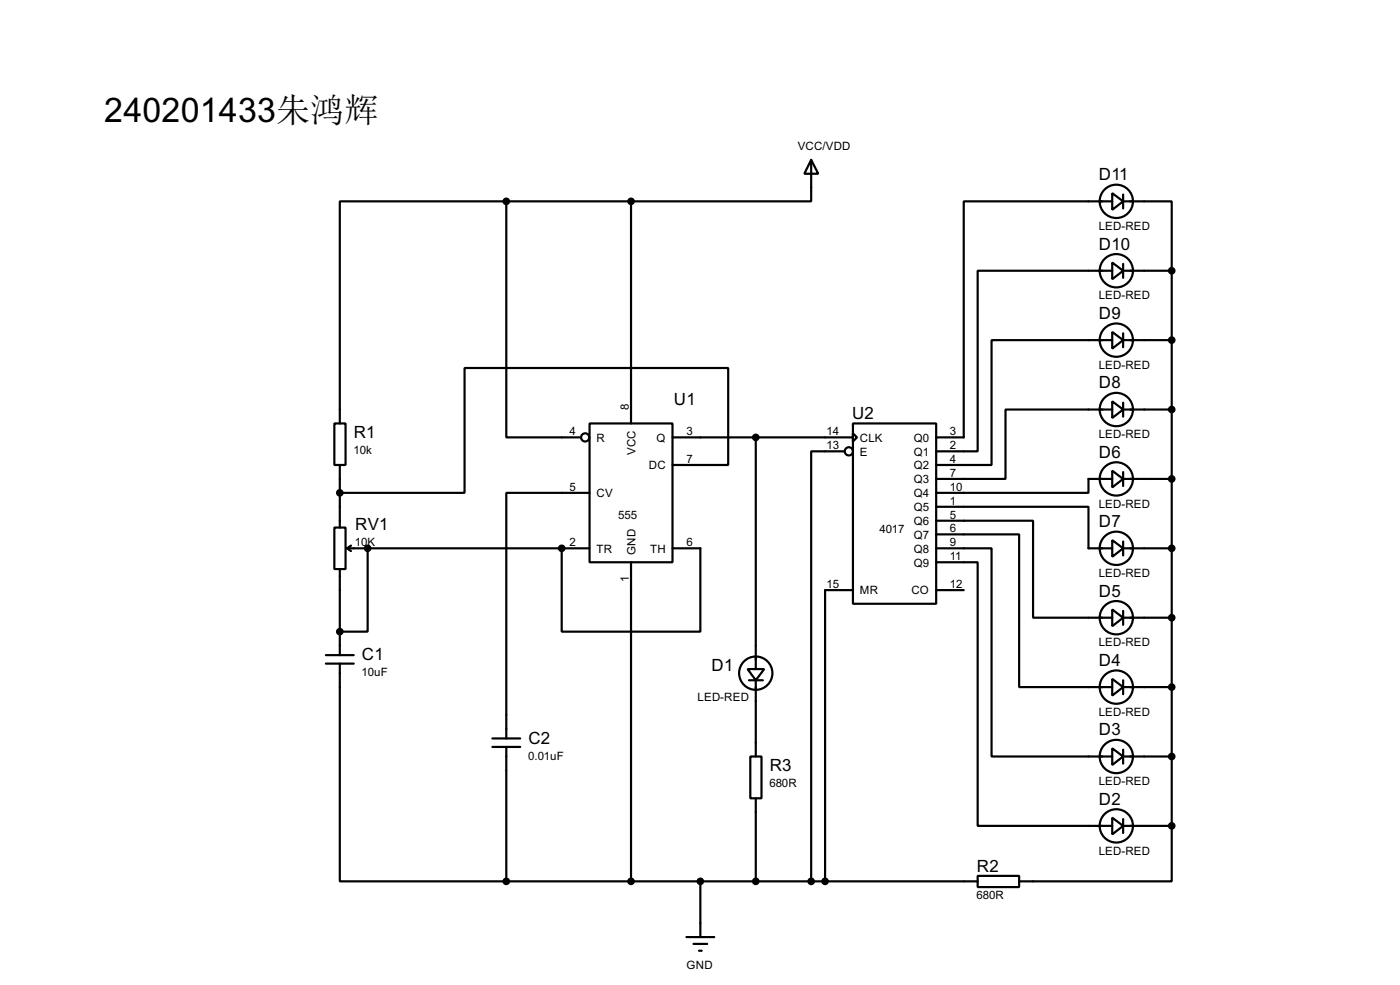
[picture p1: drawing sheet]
<svg xmlns="http://www.w3.org/2000/svg" width="256mm" height="180mm" viewBox="0 0 256 180" stroke-linecap="round" stroke-linejoin="round" font-family="sans-serif">
<g fill="none" stroke="#000" stroke-width=".4">
<path d="M92.8 36.9h-30.5v40.6M92.8 36.9v43.2h13.7M92.8 36.9h22.8M115.6 36.9v40.6M148.6 29.3l1.3 2.5h-2.5zM148.6 29.3v7.6h-33M203.8 35.4l2 1.5-2 1.5zM203.8 36.9h-27.2v43.2h-5.1M205.8 36.9h8.9v12.7M205.8 35.6v2.6M203.8 48.1l2 1.5-2 1.5zM203.8 49.6h-24.7v33h-7.6"/>
<path d="M205.8 49.6h8.9M205.8 48.3v2.6M214.7 49.6v101.6M61.3 77.5h2v7.6h-2zM108 77.5h15.2v25.4h-15.2zM156.3 77.5h15.2v33h-15.2zM156.3 79.3l.7 .8-.7 .7zM203.8 73.5l2 1.5-2 1.5zM203.8 60.8l2 1.5-2 1.5zM203.8 75h-19.6v12.7h-12.7M203.8 62.3h-22.1v22.8h-10.2M205.8 75h8.9"/>
<path d="M205.8 62.3h8.9M205.8 61v2.6M205.8 73.7v2.6M61.3 96.6h2v7.6h-2zM62.3 85.1v11.5M64.3 99.9l-.7 .5M108 90.2h-15.2v45M123.2 85.1h10.2v-17.7h-48.3v22.8h-22.8M123.2 80.1h33.1M138.5 80.1v42.4M154.7 82.6h-6.1v78.7M171.5 97.8h15.2v28h17.1"/>
<path d="M171.5 95.3h17.8v17.8h14.5M171.5 92.8h27.9v7.6h4.4M203.8 86.2l2 1.5-2 1.5zM203.8 98.9l2 1.5-2 1.5zM203.8 87.7h-4.4v2.5h-27.9M205.8 87.7h8.9M205.8 86.4v2.6M205.8 99.1v2.6M59.7 119.9h5.1M62.3 104.2v15.7M63.6 100.4h44.4M63.6 100.4l.7 .5"/>
<path d="M67.4 100.4v15.2h-5.1M102.9 100.4v15.2h25.4v-15.2h-5.1M115.6 102.9v58.4M156.3 108h-5.1v53.3M171.5 102.9h7.6v48.3h24.7M171.5 100.4h10.2v38.1h22.1M171.5 108h5.1M203.8 111.6l2 1.5-2 1.5zM205.8 113.1h8.9M205.8 100.4h8.9M205.8 111.8v2.6M59.7 121.5h5.1"/>
<path d="M62.3 121.5v39.8h30.5M90.2 136.7h5.1M90.2 135.2h5.1M92.8 136.7v24.6M137 122.5h3l-1.5 2zM137.2 124.5h2.6M137.5 138.5h2v7.6h-2zM138.5 124.5v14M203.8 137l2 1.5-2 1.5zM203.8 124.3l2 1.5-2 1.5zM205.8 125.8h8.9M205.8 138.5h8.9"/>
<path d="M205.8 124.5v2.6M205.8 137.2v2.6M138.5 146.1v15.2M203.8 149.7l2 1.5-2 1.5zM205.8 151.2h8.9M205.8 149.9v2.6M214.7 151.2v10.1h-28M92.8 161.3h86.3M125.8 171.5h5.1M127.1 172.8h2.5M128.1 174h.5M128.3 161.3v10.2"/>
<path d="M179.1 160.3h7.6v2.1h-7.6z"/>
<circle cx="204.5" cy="36.9" r="3.1"/>
<circle cx="204.5" cy="49.6" r="3.1"/>
<circle cx="204.5" cy="62.3" r="3.1"/>
<circle cx="204.5" cy="75" r="3.1"/>
<circle cx="107.2" cy="80.1" r=".75"/>
<circle cx="155.5" cy="82.6" r=".75"/>
<circle cx="204.5" cy="87.7" r="3.1"/>
<circle cx="204.5" cy="113.1" r="3.1"/>
<circle cx="204.5" cy="100.4" r="3.1"/>
<circle cx="138.4" cy="123.2" r="3.1"/>
<circle cx="204.5" cy="138.5" r="3.1"/>
<circle cx="204.5" cy="125.8" r="3.1"/>
<circle cx="204.5" cy="151.2" r="3.1"/>
</g>
<g fill="#000">
<circle cx="62.3" cy="115.6" r=".2"/>
<circle cx="67.4" cy="100.4" r=".2"/>
<circle cx="102.9" cy="100.4" r=".2"/>
</g>
<g fill="#000" stroke="#000" stroke-width=".4">
<circle cx="92.7" cy="36.9" r=".5"/>
<circle cx="115.6" cy="36.9" r=".5"/>
<circle cx="214.6" cy="49.6" r=".5"/>
<circle cx="214.6" cy="75" r=".5"/>
<circle cx="214.6" cy="62.3" r=".5"/>
<circle cx="62.2" cy="90.2" r=".5"/>
<circle cx="138.4" cy="80.1" r=".5"/>
<circle cx="214.6" cy="87.7" r=".5"/>
<circle cx="62.2" cy="115.6" r=".5"/>
<circle cx="67.3" cy="100.4" r=".5"/>
<circle cx="102.9" cy="100.4" r=".5"/>
<circle cx="214.6" cy="113.1" r=".5"/>
<circle cx="214.6" cy="100.4" r=".5"/>
<circle cx="214.6" cy="138.5" r=".5"/>
<circle cx="214.6" cy="125.8" r=".5"/>
<circle cx="214.6" cy="151.2" r=".5"/>
<circle cx="92.7" cy="161.3" r=".5"/>
<circle cx="115.6" cy="161.3" r=".5"/>
<circle cx="128.3" cy="161.3" r=".5"/>
<circle cx="138.4" cy="161.3" r=".5"/>
<circle cx="148.6" cy="161.3" r=".5"/>
<circle cx="151.1" cy="161.3" r=".5"/>
</g>
<text font-size="7" x="19.1" y="22.2">240201433朱鸿辉</text>
<g font-size="3.5">
<text x="201.3" y="33">D11</text>
<text x="201.3" y="45.7">D10</text>
<text x="201.3" y="58.4">D9</text>
<text x="201.3" y="71.1">D8</text>
<text x="123.5" y="74.1">U1</text>
<text x="156.1" y="76.7">U2</text>
<text x="64.8" y="80.2">R1</text>
<text x="201.3" y="83.8">D6</text>
<text x="65.1" y="97">RV1</text>
<text x="201.3" y="96.5">D7</text>
<text x="201.3" y="109.2">D5</text>
<text x="66.3" y="120.9">C1</text>
<text x="130.4" y="122.9">D1</text>
<text x="201.3" y="121.9">D4</text>
<text x="96.8" y="136.1">C2</text>
<text x="201.3" y="134.6">D3</text>
<text x="141" y="141.2">R3</text>
<text x="201.3" y="147.3">D2</text>
<text x="179" y="159.5">R2</text>
</g>
<g font-size="2.4">
<text x="146.1" y="27.5">VCC/VDD</text>
<text x="201.3" y="42.1">LED-RED</text>
<text x="201.3" y="54.8">LED-RED</text>
<text x="201.3" y="67.5">LED-RED</text>
<text x="115.2" y="74.9" transform="rotate(-90 115.2 74.9)">8</text>
<text x="64.8" y="83.1">10k</text>
<text x="104.3" y="79.7">4</text>
<text x="109.3" y="80.8">R</text>
<text x="116.4" y="83.3" transform="rotate(-90 116.4 83.3)">VCC</text>
<text x="120.3" y="80.8">Q</text>
<text x="125.8" y="79.7">3</text>
<text x="151.4" y="79.7">14</text>
<text x="151.4" y="82.2">13</text>
<text x="157.5" y="80.8">CLK</text>
<text x="157.5" y="83.4">E</text>
<text x="167.4" y="80.8">Q0</text>
<text x="167.4" y="83.4">Q1</text>
<text x="174" y="79.7">3</text>
<text x="174" y="82.2">2</text>
<text x="201.3" y="80.2">LED-RED</text>
<text x="104.3" y="89.8">5</text>
<text x="118.9" y="85.9">DC</text>
<text x="125.8" y="84.7">7</text>
<text x="167.4" y="85.9">Q2</text>
<text x="167.4" y="88.5">Q3</text>
<text x="174" y="84.7">4</text>
<text x="174" y="87.3">7</text>
<text x="174" y="89.8">10</text>
<text x="109.3" y="91">CV</text>
<text x="113.3" y="95">555</text>
<text x="167.4" y="91">Q4</text>
<text x="167.4" y="93.6">Q5</text>
<text x="174" y="92.4">1</text>
<text x="174" y="94.9">5</text>
<text x="201.3" y="92.9">LED-RED</text>
<text x="65" y="100">10K</text>
<text x="104.3" y="100">2</text>
<text x="109.3" y="101.2">TR</text>
<text x="116.4" y="101.6" transform="rotate(-90 116.4 101.6)">GND</text>
<text x="119.1" y="101.2">TH</text>
<text x="125.8" y="100">6</text>
<text x="161.1" y="97.5">4017</text>
<text x="167.4" y="96.1">Q6</text>
<text x="167.4" y="98.6">Q7</text>
<text x="167.4" y="101.2">Q8</text>
<text x="174" y="97.4">6</text>
<text x="174" y="100">9</text>
<text x="115.2" y="106.6" transform="rotate(-90 115.2 106.6)">1</text>
<text x="151.4" y="107.6">15</text>
<text x="167.4" y="103.7">Q9</text>
<text x="174" y="107.6">12</text>
<text x="174" y="102.5">11</text>
<text x="201.3" y="105.6">LED-RED</text>
<text x="157.5" y="108.8">MR</text>
<text x="167" y="108.8">CO</text>
<text x="201.3" y="118.3">LED-RED</text>
<text x="66.3" y="123.8">10uF</text>
<text x="127.8" y="128.3">LED-RED</text>
<text x="201.3" y="131">LED-RED</text>
<text x="96.8" y="139">0.01uF</text>
<text x="201.3" y="143.7">LED-RED</text>
<text x="141" y="144.1">680R</text>
<text x="201.3" y="156.4">LED-RED</text>
<text x="178.9" y="164.6">680R</text>
<text x="125.8" y="177.4">GND</text>
</g>
</svg>
